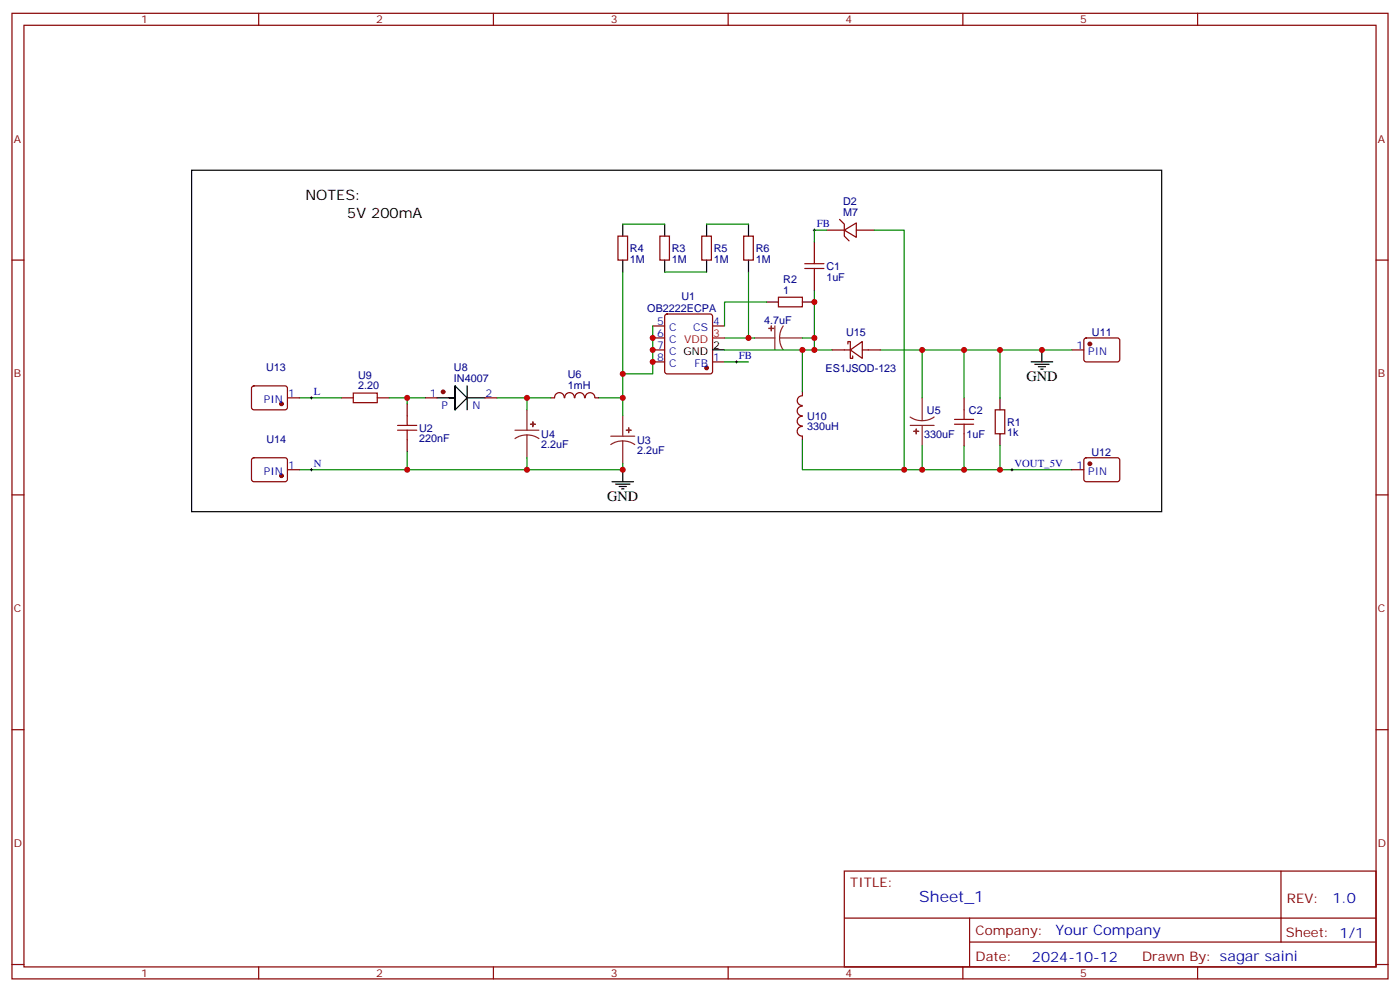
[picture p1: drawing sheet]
<svg xmlns="http://www.w3.org/2000/svg" width="412mm" height="292mm" viewBox="0 0 412 292" stroke-linecap="round" stroke-linejoin="round" font-family="sans-serif">
<g fill="none" stroke="#870000" stroke-width=".35">
<path d="M3.5 3.9h405.4v284.4h-405.4zM7.1 7.4h398.2v277.3h-398.2zM76.2 3.9v3.5M145.3 3.9v3.5M214.5 3.9v3.5M283.6 3.9v3.5M352.8 3.9v3.5M3.5 76.6h3.6M182 69.5h2.9v7.1h-2.9zM194.4 69.5h2.8v7.1h-2.8zM206.7 69.5h2.8v7.1h-2.8zM219.1 69.5h2.8v7.1h-2.8z"/>
<path d="M239.9 71.3v3.5M243.4 67.8h5.3M247.3 64.6l1.4 1.4v3.5l1.4 1.4M248.7 67.8l3.5-2.1v4.2zM252.2 67.8h5.3M405.3 76.6h3.6M192.3 96h3.5M192.3 99.5h3.5M196 92.7l.5-.2h12.7l.5 .2 .2 .5v16.2l-.2 .5-.5 .2h-12.7l-.5-.2-.2-.5v-16.2zM209.9 96h3.5M229.3 87.5h7.1v2.8h-7.1zM239.9 81.9v3.5"/>
<path d="M319.5 99.7l.5-.2 9.4 .1 .4 .6v5.9l-.7 .5-9.4-.1-.4-.6v-5.7zM74.3 113.8l.5-.2 9.4 .1 .5 .6-.1 6-.6 .4-9.5-.1-.4-.6v-5.7zM84.7 117.2h3.5M100.5 117.2h3.6M111.1 117.2h3.6M119.9 118.9v3.5M125.2 117.2h3.6M142.9 117.2h3.5M162.3 117.2h1M163.4 117.1a1.41 1.41 0 0 1 1.4-1.5 1.41 1.41 0 0 1 1.4 1.5M166.4 117.1a1.41 1.41 0 0 1 1.4-1.5 1.41 1.41 0 0 1 1.4 1.5M169.4 117.1a1.41 1.41 0 0 1 1.4-1.5 1.41 1.41 0 0 1 1.4 1.5"/>
<path d="M172.4 117.1a1.41 1.41 0 0 1 1.4-1.5 1.41 1.41 0 0 1 1.4 1.5M175.3 117.2h1.1M192.3 106.6h3.5M192.3 103h3.5M209.9 106.6h3.5M236.3 119.6a1.41 1.41 0 0 0-1.5 1.4 1.41 1.41 0 0 0 1.5 1.4M236.3 116.6a1.41 1.41 0 0 0-1.5 1.4 1.41 1.41 0 0 0 1.5 1.4M236.4 115.4v1.1M245.2 103h5.3M249.8 101.3v-.7h.7v4.9h.7v-.7M250.5 103l3.5-2.4v4.9zM254 103h5.3"/>
<path d="M284 117.2v3.5M315.7 103h3.6M74.3 135l.5-.2 9.4 .1 .5 .6-.1 5.9-.6 .5-9.5-.1-.4-.7v-5.6zM84.7 138.3h3.5M119.9 129.5v3.5M236.3 122.6a1.41 1.41 0 0 0-1.5 1.4 1.41 1.41 0 0 0 1.5 1.4M236.3 125.6a1.41 1.41 0 0 0-1.5 1.4 1.41 1.41 0 0 0 1.5 1.4M236.4 128.4v1.1M284 127.7v3.6M293.2 120.7h2.8v7h-2.8zM315.7 138.3h3.6M319.5 135l.5-.2 9.4 .1 .4 .6v5.9l-.7 .5-9.4-.1-.4-.7v-5.6z"/>
<path d="M3.5 145.7h3.6M405.3 145.7h3.6M3.5 214.9h3.6M405.3 214.9h3.6M248.7 256.5h156.6v28.2h-156.6zM377.3 256.5v20.9M248.7 270.4h156.5M285.6 277.4h119.6M285.6 270.4v14.1M3.5 284h3.6M76.2 284.7v3.6M145.3 284.7v3.6"/>
<path d="M214.5 284.7v3.6M283.6 284.7v3.6M352.8 284.7v3.6M405.3 284h3.6"/>
</g>
<g fill="#870000" stroke="#870000" stroke-width=".35">
<circle cx="208.1" cy="108.3" r=".53"/>
<circle cx="130.5" cy="115.4" r=".53"/>
<circle cx="321" cy="101.3" r=".53"/>
<circle cx="321" cy="136.6" r=".53"/>
<circle cx="82.9" cy="118.9" r=".53"/>
<circle cx="82.9" cy="140.1" r=".53"/>
</g>
<g fill="none" stroke="#000" stroke-width=".35">
<path d="M56.4 50.1h285.8v100.6h-285.8zM183.4 66v3.5M183.4 76.6v3.5M195.8 66v3.5M195.8 76.6v3.5M208.1 66v3.5M208.1 76.6v3.5M220.5 66v3.5M220.5 76.6v3.5M225.8 88.9h3.5M236.4 88.9h3.5M128.8 117.2h5.3h-1.8"/>
<path d="M134.1 113.6v7.1v-7.1l3.5 3.6-3.5 3.5v-5.3M137.6 113.6v7.1M137.6 117.2h5.3M209.9 103h3.5M294.6 117.2v3.5M303.7 106.6h6.4M304.8 107.3h4.2M305.9 108h2.1M306.6 108.7h.7M306.9 103v3.6M183.4 138.3v3.6M294.6 127.7v3.6"/>
<path d="M180.3 141.9h6.3M181.3 142.6h4.3M182.4 143.3h2.1M183.1 144h.7"/>
</g>
<path d="M209.9 99.5h3.5" fill="none" stroke="#f00" stroke-width=".35"/>
<g fill="none" stroke="#a10000" stroke-width=".35">
<path d="M237.1 77.6h5.6M237.1 79.1h5.6M239.9 74.8v2.8M239.9 79.1v2.8M104.1 115.7h7v2.9h-7zM117.1 125.3h5.7M117.1 126.7h5.7M119.9 122.4v2.9M119.9 126.7v2.8M281.2 123.5h5.6M281.2 124.9h5.6M284 120.7v2.8"/>
<path d="M284 124.9v2.8"/>
</g>
<g fill="none" stroke="#008700" stroke-width=".35">
<path d="M183.4 66h12.4M208.1 66h12.4M243.4 67.8h-3.5v3.5M257.5 67.8h8.8v70.5M183.4 80.1v37.1M192.3 96v14.1h-8.9M195.8 80.1h12.3M220.5 80.1v19.4h-7.1M220.5 99.5h1.7M225.8 88.9h-12.4v7.1M236.4 99.5h3.5M239.9 85.4v17.6"/>
<path d="M88.2 117.2h12.3M114.7 117.2h5.2M125.2 117.2h-5.3v1.7M146.4 117.2h8.8M162.3 117.2h-7.1v3.5M176.4 117.2h7v5.2M213.4 103h31.8M213.4 106.6h7.1M236.4 103v12.4M259.3 103h12.3M271.6 117.2v-14.2h23v14.2M284 103v14.2"/>
<path d="M294.6 103h21.1M88.2 138.3h31.7M119.9 133v5.3h63.5v-1.7M155.2 134.8v3.5M236.4 129.5v8.8h35.2M271.6 131.3v7h23v-7M284 131.3v7M294.6 138.3h21.1"/>
</g>
<g fill="#8c2424" stroke="#8c2424" stroke-width=".35">
<path d="M157 124.2v1.4z"/>
<path d="M156.3 124.9l1.4 .1z"/>
<path d="M185.2 126v1.4z"/>
<path d="M184.5 126.7h1.4z"/>
<path d="M269.9 126.3v1.4z"/>
<path d="M269.2 127h1.4z"/>
<path d="M226.5 96.7h1.4z"/>
<path d="M227.2 96v1.4z"/>
</g>
<g fill="none" stroke="#8c2424" stroke-width=".35">
<path d="M222.2 99.5h6M228.2 96v7M229.7 99.5l.2 1.9 .8 1.6M229.7 99.5h6.7M230.7 96l-.8 1.7-.2 1.8M271.6 117.2v6.7M151.7 126.7h7M155.2 128.1l1.9 .2 1.6 .9M155.2 128.1l-1.8 .2-1.7 .9M155.2 120.7v6M155.2 128.1v6.7M179.9 128.4h7.1"/>
<path d="M183.4 129.9l1.9 .2 1.7 .8M183.4 129.9l-1.8 .2-1.7 .8M183.4 122.4v6M183.4 129.9v6.7M268.1 122.8l1.7 .8 1.8 .3M268.1 125.3h7.1M271.6 125.3v6M275.2 122.8l-1.7 .8-1.9 .3"/>
</g>
<path d="M239.5 67.8h.7M239.9 67.4v.7M91.4 117.2h.7M91.7 116.8v.7M216.6 106.6h.7M217 106.2v.7M91.4 138.3h.7M91.7 138v.7M297.7 138.3h.7M298.1 138v.7" fill="none" stroke="#000" stroke-width=".29"/>
<g fill="#c00">
<circle cx="155.2" cy="138.3" r=".88"/>
<circle cx="183.4" cy="117.2" r=".88"/>
<circle cx="155.2" cy="117.2" r=".88"/>
<circle cx="119.9" cy="117.2" r=".88"/>
<circle cx="119.9" cy="138.3" r=".88"/>
<circle cx="183.4" cy="110.1" r=".88"/>
<circle cx="192.3" cy="99.5" r=".88"/>
<circle cx="192.3" cy="103" r=".88"/>
<circle cx="192.3" cy="106.6" r=".88"/>
<circle cx="294.6" cy="138.3" r=".88"/>
<circle cx="236.4" cy="103" r=".88"/>
<circle cx="271.6" cy="103" r=".88"/>
<circle cx="294.6" cy="103" r=".88"/>
<circle cx="220.5" cy="99.5" r=".88"/>
<circle cx="239.9" cy="88.9" r=".88"/>
<circle cx="239.9" cy="103" r=".88"/>
<circle cx="239.9" cy="99.5" r=".88"/>
<circle cx="284" cy="103" r=".88"/>
<circle cx="284" cy="138.3" r=".88"/>
<circle cx="306.9" cy="103" r=".88"/>
<circle cx="271.6" cy="138.3" r=".88"/>
<circle cx="266.3" cy="138.3" r=".88"/>
<circle cx="183.4" cy="138.3" r=".88"/>
</g>
<text font-size="4.6" fill="#00f" x="270.8" y="265.5">Sheet_1</text>
<g font-size="4.2">
<text x="90" y="58.9">NOTES:</text>
<text x="102.3" y="64.2">5V 200mA</text>
<text x="302.3" y="112.2">GND</text>
<text x="178.9" y="147.5">GND</text>
</g>
<g font-size="4.2" fill="#00f">
<text x="392.5" y="265.8">1.0</text>
<text x="310.9" y="275.3">Your Company</text>
<text x="304" y="283.1">2024-10-12</text>
</g>
<g font-size="3.9" fill="#800">
<text x="250.5" y="261.1">TITLE:</text>
<text x="379.1" y="265.8">REV:</text>
<text x="287.4" y="275.3">Company:</text>
<text x="378.7" y="275.9">Sheet: 1/1</text>
<text x="287.4" y="283">Date:</text>
<text x="336.4" y="283.1">Drawn By: sagar saini</text>
</g>
<g font-size="3.2" fill="#800">
<text x="41.6" y="6.9">1</text>
<text x="110.8" y="6.9">2</text>
<text x="179.9" y="6.9">3</text>
<text x="249.1" y="6.9">4</text>
<text x="318.2" y="6.9">5</text>
<text x="4.1" y="42">A</text>
<text x="405.9" y="42">A</text>
<text x="4.1" y="111.2">B</text>
<text x="405.9" y="111.2">B</text>
<text x="4.1" y="180.3">C</text>
<text x="405.9" y="180.3">C</text>
<text x="4.1" y="249.4">D</text>
<text x="405.9" y="249.4">D</text>
<text x="41.6" y="287.7">1</text>
<text x="110.8" y="287.7">2</text>
<text x="179.9" y="287.7">3</text>
<text x="249.1" y="287.7">4</text>
<text x="318.2" y="287.7">5</text>
</g>
<g font-size="3.2" fill="#000080">
<text x="248.4" y="63.5">M7</text>
<text x="248.4" y="60.3">D2</text>
<text x="185.6" y="77.4">1M</text>
<text x="185.6" y="74.2">R4</text>
<text x="197.9" y="77.4">1M</text>
<text x="197.9" y="74.2">R3</text>
<text x="210.3" y="77.4">1M</text>
<text x="210.3" y="74.2">R5</text>
<text x="222.6" y="77.4">1M</text>
<text x="222.6" y="74.2">R6</text>
<text x="230.7" y="83.3">R2</text>
<text x="243.4" y="82.7">1uF</text>
<text x="243.4" y="79.5">C1</text>
<text x="200.7" y="88.2">U1</text>
<text x="230.7" y="86.5">1</text>
<text x="190.7" y="91.8">OB2222ECPA</text>
<text x="225.1" y="95.4">4.7uF</text>
<text x="249.2" y="98.9">U15</text>
<text x="321.7" y="98.9">U11</text>
<text x="78.4" y="109.4">U13</text>
<text x="105.5" y="111.6">U9</text>
<text x="133.7" y="112.5">IN4007</text>
<text x="133.7" y="109.3">U8</text>
<text x="167.2" y="111.4">U6</text>
<text x="243.2" y="109.5">ES1JSOD-123</text>
<text x="105.5" y="114.7">2.20</text>
<text x="167.2" y="114.6">1mH</text>
<text x="237.8" y="123.6">U10</text>
<text x="273.1" y="121.8">U5</text>
<text x="285.4" y="121.8">C2</text>
<text x="296.7" y="125.4">R1</text>
<text x="78.5" y="130.5">U14</text>
<text x="123.5" y="130.3">220nF</text>
<text x="123.5" y="127.1">U2</text>
<text x="159.5" y="128.9">U4</text>
<text x="187.7" y="130.6">U3</text>
<text x="237.8" y="126.8">330uH</text>
<text x="272.3" y="128.9">330uF</text>
<text x="284.7" y="128.9">1uF</text>
<text x="296.7" y="128.5">1k</text>
<text x="159.5" y="132">2.2uF</text>
<text x="187.7" y="133.8">2.2uF</text>
<text x="321.5" y="134.2">U12</text>
</g>
<g font-size="3.2" fill="#00f">
<text x="240.6" y="66.9">FB</text>
<text x="193.6" y="95.6">5</text>
<text x="210.1" y="95.6">4</text>
<text x="193.6" y="99.2">6</text>
<text x="197.1" y="97.4">C</text>
<text x="197.1" y="100.9">C</text>
<text x="204.2" y="97.4">CS</text>
<text x="193.6" y="102.7">7</text>
<text x="193.6" y="106.2">8</text>
<text x="197.1" y="104.5">C GND</text>
<text x="197.1" y="108">C</text>
<text x="204.6" y="108">FB</text>
<text x="210.1" y="106.2">1</text>
<text x="217.7" y="105.7">FB</text>
<text x="317.1" y="102.7">1</text>
<text x="320.6" y="104.5">PIN</text>
<text x="77.7" y="118.6">PIN</text>
<text x="84.8" y="116.8">1</text>
<text x="92.4" y="116.3">L</text>
<text x="126.6" y="116.8">1</text>
<text x="143.1" y="116.8">2</text>
<text x="130.1" y="120.3">P</text>
<text x="139.2" y="120.3">N</text>
<text x="84.8" y="138">1</text>
<text x="92.4" y="137.4">N</text>
<text x="298.8" y="137.4">VOUT_5V</text>
<text x="317.1" y="138">1</text>
<text x="77.7" y="139.7">PIN</text>
<text x="320.6" y="139.7">PIN</text>
</g>
<g font-size="3.2" fill="#f00">
<text x="201.5" y="100.9">VDD</text>
<text x="210.1" y="99.2">3</text>
</g>
<text font-size="3.2" x="210.1" y="102.7">2</text>
</svg>
